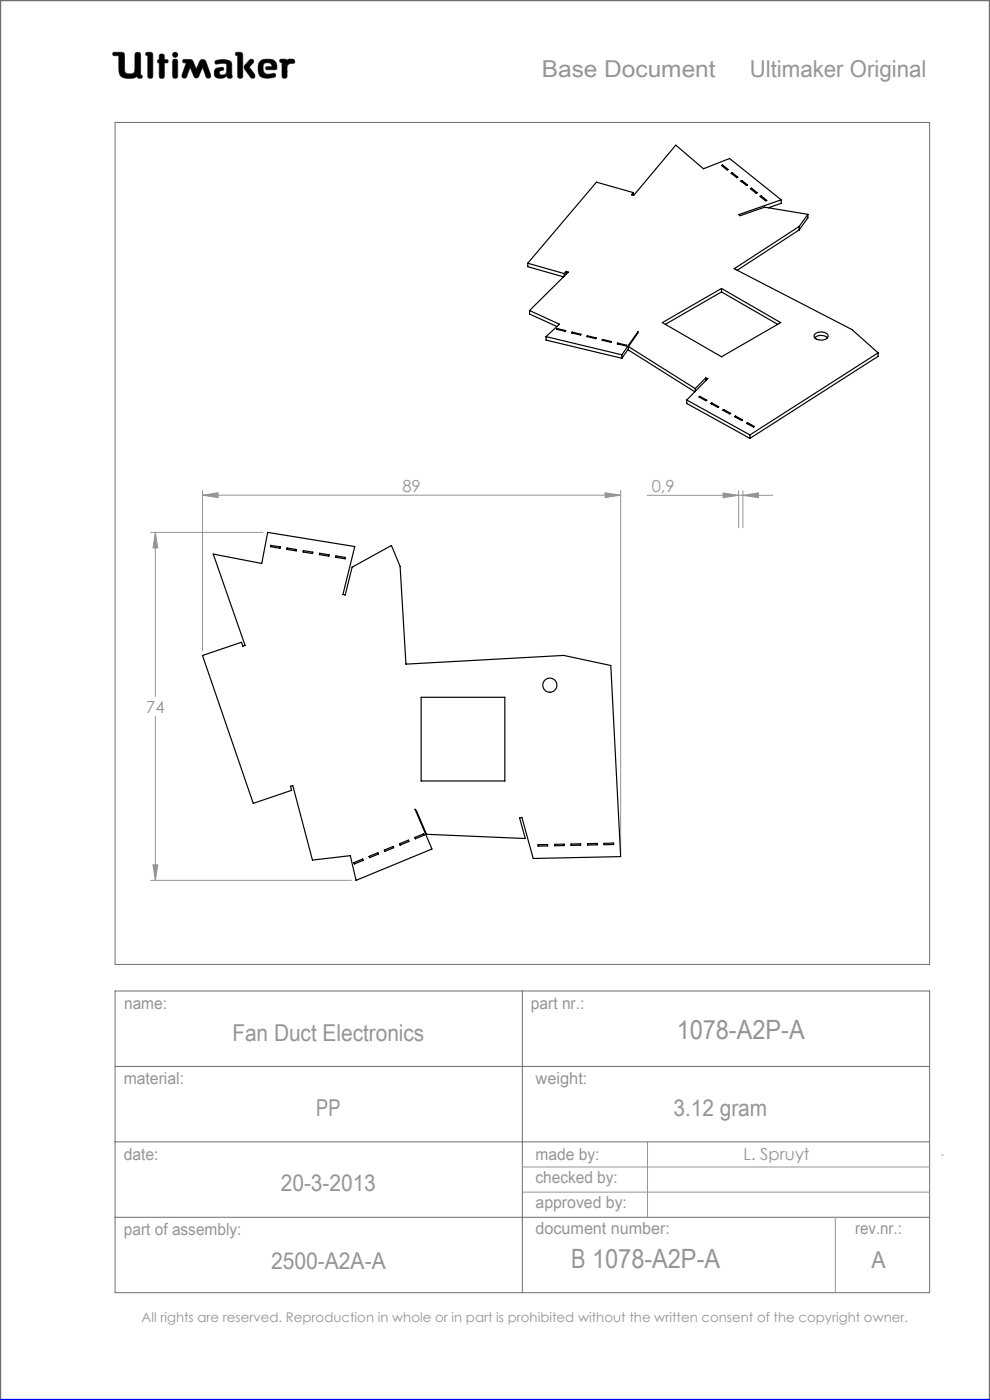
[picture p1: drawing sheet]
<svg xmlns="http://www.w3.org/2000/svg" width="210mm" height="297mm" viewBox="0 0 210 297" stroke-linecap="round" stroke-linejoin="round" font-family="sans-serif">
<g fill="none" stroke="#6f6f6f" stroke-width=".21">
<path d="M24 11.1h1.8l.5 .2 .2 4a1.62 1.62 0 0 0 2 0l.2-4a.65 .65 0 0 1 .7-.2 .65 .65 0 0 1 .4 .6v4.2l.3 .1-.1 .6a.65 .65 0 0 1-.9-.3 4 4 0 0 1-3 .2l-.6-.5-.2-.6-.1-3.6h-1.2l-.1-.3zM29.1 16.2v.1M31 11.1l1.2 .1 .2 .4v4.8a.59 .59 0 0 1-.7 .2 .59 .59 0 0 1-.4-.5v-4.3l-.4-.1zM33.8 13.4h.1M33.8 12.6h.1M33.8 12.6l-.3 .1-.1 .3 .1 .3 .3 .1M33.8 12.6v-1a.59 .59 0 0 1 .7-.1 .59 .59 0 0 1 .4 .5v.6l.6 .1a.4 .4 0 0 1 0 .6l-.6 .1-.1 3.1a.59 .59 0 0 1-.6 .1 .59 .59 0 0 1-.4-.5v-2.7M36.8 12.6h.7l.2 .5v3l-.2 .4-.3 .1-.4-.1-.2-.4v-3zM38.9 12.7l1.3-.1 .6 .2 .8 1.9 .9-2 .6-.1 .4 .1 1.2 3.2v.5l-.4 .2-.4-.1-.9-2.2-.9 2-.5 .3-.3-.2-1-2.1-.7 1.9-.3 .4-.5-.1-.2-.1v-.5l.9-2.6-.7-.1zM42.1 16.2h.1M45.7 12.9a3.6 3.6 0 0 1 3.3 .3l.2 .5v2.1a.53 .53 0 0 1-.2 .8l-.7-.1-.2-.4a1.97 1.97 0 0 1-2.5 .2 1.34 1.34 0 0 1 .4-1.8l1.3-.2 .1 .6a.74 .74 0 0 0-.9 .7 .95 .95 0 0 0 1.4 .1l.2-.6-.1-1.5a2.7 2.7 0 0 0-2 0l-.4-.2zM50.1 11.1l1.2 .1 .2 .4-.1 4.8a.59 .59 0 0 1-.6 .2 .59 .59 0 0 1-.4-.5v-4.3l-.4-.1z"/>
<path d="M52.9 12.8l.4-.2 .4 .1 .1 .4-.9 1.1 1.1 1.5 .1 .6-.2 .3h-.4a5.9 5.9 0 0 1-1.7-2.3l.2-.5zM56.6 14.8h.1M56.6 14.8l-.3-.3 .2-.3 1.2-.1-.2-.5a1.04 1.04 0 0 0-1.7 .5l.2 1.3 .8 .4M56.6 14.8h1.7l.4-.2a1.66 1.66 0 0 0-1.5-2l-1.7 .1a2.65 2.65 0 0 0-.3 3.5 3.5 3.5 0 0 0 3.2 .1l.1-.3-.2-.4-1.5 .2M56.8 15.8h.1M59.5 12.6h1.1l.3 .2a1.21 1.21 0 0 1 1.5-.1l.1 .6-1 .2-.6 .4-.1 2.5a.59 .59 0 0 1-.6 .2 .59 .59 0 0 1-.4-.5v-2.8l-.4-.2zM24.4 26h172.8v178.6h-172.8zM24.4 210.2h172.8v64h-172.8zM110.8 210.2v64M24.4 226.2h172.8M24.4 242.2h172.8M24.4 258.2h172.8"/>
<circle cx="37.2" cy="11.6" r=".56"/>
</g>
<path d="M0 297v-297h210v297" fill="none" stroke="#6f6f6f" stroke-width=".5"/>
<g fill="none" stroke="#959595" stroke-width=".21">
<path d="M32 112.9h23.8M33 112.9l.5 3.3h-1.1zM33 112.9v34.9M43 105l3.3-.5v1.1zM43 104v34.1M43 105h88.7M128.4 104.5l3.3 .5-3.3 .6zM131.7 104v76.7M137.3 105.1h26.6M153.4 104.6l3.3 .5-3.3 .5zM156.7 104.1v7.8M157.6 105.1l3.3-.5v1z"/>
<path d="M157.6 104.1v7.8M33 152v34.8M32 186.8h42.5M32.4 183.5h1.1l-.5 3.3zM110.8 247.6h86.4M110.8 252.9h86.4M137.4 242.2v16M177.2 258.2v16M199.7 245h.4"/>
</g>
<path d="M0 297h210" fill="none" stroke="#00f" stroke-width=".5"/>
<path d="M45.7 12.9l-.1 .4 .2 .3 1.7-.2 .6 .2-.1 1.8-.2 .4-.5 .1a.54 .54 0 0 1-.8-.5 .54 .54 0 0 1 .8-.5l.2-.1-.1-.4-.4-.1a1.31 1.31 0 0 0-1.5 .9 1.14 1.14 0 0 0 .3 1.2 1.14 1.14 0 0 0 1.2 .2l.8-.3a.23 .23 0 0 1 .3-.2 .23 .23 0 0 1 .2 .4 .58 .58 0 0 0 .8 .1 .58 .58 0 0 0 .1-.9v-2a1.32 1.32 0 0 0-1.7-1.1zM50 11.2v.5l.4 .1v4.5l.2 .3h.6l.3-.4v-4.7l-.4-.4zM53 12.7l-1.1 1.2-.1 .5 1.4 2.1 .6 .1 .3-.3v-.4l-1.2-1.7 .9-.9v-.4l-.3-.3zM55.1 13a2.66 2.66 0 0 0 .3 3.4l1.4 .2 1.3-.2 .4-.3-.2-.5-1.5 .2-.6-.2-.3-.4-.1-.9a.98 .98 0 0 1 .7-1 .98 .98 0 0 1 1.1 .5l.1 .3-1.2 .1-.1 .4 .2 .2h1.6a.49 .49 0 0 0 .5-.2 .49 .49 0 0 0 0-.6 1.57 1.57 0 0 0-2-1.4h-.9zM59.4 12.6v.5l.4 .2v3l.3 .3h.5l.3-.4v-2.3l.6-.4 .9-.1 .1-.6-.4-.3-.9 .1-.3 .2-.3-.2zM36.7 12.6l-.1 3.7 .2 .3h.6l.3-.4v-3.3l-.3-.3zM36.6 11.6a.56 .56 0 0 0 1.1 0 .56 .56 0 0 0-1.1 0zM33.9 11.6l-.1 1-.3 .2-.1 .3 .4 .3v3l.2 .2h.5l.3-.1 .1-.3v-2.8l.7-.1 .1-.4-.2-.2-.6-.1-.2-1.1zM31 11.2l-.1 .5 .4 .1 .1 4.5 .2 .3h.5l.3-.4v-4.7l-.4-.4zM38.8 12.7v.6h.7l-.9 2.7 .2 .5 .4 .1 .3-.2 .8-2.1 .9 2 .2 .2h.4l.3-.2 .9-2 .8 2.1 .5 .2 .4-.3v-.4l-1-2.8-.3-.4-.5-.1-.4 .2-.9 1.9-.9-2-.5-.1zM24 11.2l-.1 .3 .2 .3h1.1v2.7a1.73 1.73 0 0 0 2.1 2.1 2.42 2.42 0 0 0 1.8-.4l.3 .4h.6l.2-.3-.1-.3-.3-.1v-4.3l-.1-.3-.2-.2h-.6l-.3 .4v3.4a.89 .89 0 0 1-1.3 .8 .81 .81 0 0 1-.9-1.1l-.1-3.3-.5-.2z" fill-rule="evenodd" fill="#000"/>
<path d="M128.4 104.5l3.3 .5-3.3 .6zM43 105l3.3-.5v1.1zM33 112.9l.5 3.3h-1.1zM32.4 183.5h1.1l-.5 3.3zM157.6 105.1l3.3-.5v1zM153.4 104.6l3.3 .5-3.3 .5z" fill="#959595"/>
<g fill="none" stroke="#000" stroke-width=".25">
<path d="M153 35.1l.3-.1 1.2 1-.3 .1zM153.3 35v.3M155.1 36.8l.2-.1 1.2 .9-.2 .1zM155.3 36.7v.2M157.1 38.4l.3-.1 1.2 .9-.3 .1zM157.4 38.3v.3M159.4 39.9v.3M111.9 55.8l7.8 2.2M111.9 55.8v.8l7.6 2.1M119.7 58v.6M120.1 57.6l.4 .1-8.2 8.2M120.1 57.6l-.4 .4"/>
<path d="M120.1 57.6v.6M134.4 40.9l-7.9-2.3-14.6 17.2M134.4 40.9l-.4 .4 .4 .2 8.9-10.7 5.9 5 5.6-2.2 10.9 8.8M134.4 40.9v.5M159.2 40l.2-.1 1.2 1-.2 .1zM161.2 41.7l.3-.1 1.2 .9-.3 .1zM161.5 41.6v.3M165.7 42.4l-9 3.1 .3 .3 5.2-1.8 9.2 1.5M165.7 42.4v.7l-2.7 1M169.5 48l-13.8 9 25 12.9 5.6 5M169.5 48v.8M169.5 48.8l-13.1 8.5"/>
<path d="M171.4 45.5l-1.9 2.5M171.4 45.5v.7l-1.9 2.6M112.3 65.9l6.4 2.9-2.9 2.6M112.3 65.9v.7l5.8 2.7M115.8 71.4l16.1 3.9M115.8 71.4v.7l16.1 3.9M118.1 69.7l1.9 .4-.1 .2-1.9-.5zM118.1 69.7v.2M121.4 70.5l1.8 .4-.1 .2-1.9-.5zM121.4 70.5v.1M124.6 71.2l1.9 .5-.1 .1-1.9-.4zM124.6 71.2v.2"/>
<path d="M127.8 72l1.9 .5-.1 .1-1.9-.4zM127.8 72v.2M131.1 72.8l1.8 .4-.1 .2-1.9-.5zM131.1 72.8v.2M131.9 75.3v.7M133.3 73.5l14.2 8.9M133.3 73.5l2-2.9v-.2l-3.4 4.9M133.3 73.5v.8l14.1 8.8M133.3 74l-1.4 2M140.5 68.4l12.5-7.2 12.6 7.2-12.6 7.3zM153 61.2v.7M153 61.9l12 6.9"/>
<path d="M153 61.9l-11.9 6.9M172.8 71.7a2.1 2.1 0 0 1 2.7 0M172.9 70.8a1.99 1.99 0 0 1 2.7 .3 1.21 1.21 0 0 1-1.6 1.1l-1.1-.5-.2-.3zM186.3 74.9l-27.2 17.4M186.3 74.9v.7l-27.2 17.4M145.7 84.9l13.4 7.4M145.7 84.9v.7l13.4 7.4M147.5 82.4v.6M148.3 84.2l.2-.1 1.4 .8-.2 .1zM148.5 84.1v.2M149.7 80.2l.4 .1-4.4 4.6M149.7 80.2l-2.2 2.2"/>
<path d="M149.7 80.2v.6M150.8 85.6l.2-.1 1.5 .8-.2 .1zM151 85.5v.2M153.3 87l.2-.1 1.5 .8-.2 .1zM153.5 86.9v.2M155.8 88.4l.3-.1 1.4 .8-.2 .1zM156.1 88.3v.2M158.4 89.8l.2-.1 1.4 .8-.2 .1zM158.6 89.7v.2M159.1 92.3v.7M45.2 117.5l10.3 2 1.3-6.6 18.5 3-2.6 10.2 .5 .1 1.5-5.9 8.3-4.6 1.9 4.5 1.2 20.7 33.5-1.9 10 2.2 2.1 40.5-18.6 .4-2.4-8.7-.5 .1 1.2 4.4-20.9-.9-2.1-5-.4-.3 3.6 8.4-16.1 6.7-1.2-5.3-8 1-4.2-15.8-.5 .1 .3 .9-8.2 2.7-10.7-31.3 8.2-2.9 .3 .9 .5-.2zM57.4 115.7l2 .3v.3l-2-.3z"/>
<path d="M60.9 116.2l2 .4-.1 .3-2-.4zM64.3 116.8l2 .3v.3l-2-.3zM67.8 117.4l2 .3v.3l-2.1-.3zM71.3 117.9l2 .4-.1 .3-2-.4zM89.3 147.9h17.8v17.8h-17.8zM84.7 179l1.9-.8 .1 .3-1.8 .8zM88 177.7l1.9-.8 .1 .3-1.9 .7zM114.1 179.2h2.1v.3h-2.1zM117.6 179.1h2.1v.3h-2.1zM121.1 179h2.1v.3h-2.1zM124.6 179l2.1-.1v.3l-2.1 .1zM128.1 178.9h2.1v.3h-2.1z"/>
<path d="M75 183l1.9-.8 .1 .3-1.8 .8zM78.3 181.7l1.9-.8 .1 .3-1.9 .8zM81.5 180.3l1.9-.7 .1 .2-1.9 .8z"/>
<circle cx="116.6" cy="145.4" r="1.5"/>
</g>
<g font-size="5.6" fill="#959595">
<text x="143.5" y="220.3">1078-A2P-A</text>
<text x="121.1" y="269.1">B 1078-A2P-A</text>
</g>
<g font-size="4.9" fill="#959595">
<text x="114.9" y="16.3">Base Document</text>
<text x="159" y="16.3">Ultimaker Original</text>
<text x="49.3" y="220.9">Fan Duct Electronics</text>
<text x="67.1" y="236.7">PP</text>
<text x="142.8" y="236.7">3.12 gram</text>
<text x="59.6" y="252.7">20-3-2013</text>
<text x="57.5" y="269.3">2500-A2A-A</text>
<text x="184.9" y="269.1">A</text>
</g>
<g font-size="3.5" fill="#959595">
<text x="85.4" y="104.3">89</text>
<text x="138.2" y="104.3">0,9</text>
<text x="31" y="151.2">74</text>
<text x="26.3" y="214.1">name:</text>
<text x="112.6" y="214">part nr.:</text>
<text x="26.2" y="229.9">material:</text>
<text x="113.6" y="229.9">weight:</text>
<text x="26.3" y="246">date:</text>
<text x="113.6" y="246">made by:</text>
<text x="113.6" y="251.1">checked by:</text>
<text x="157.7" y="246.2">L. Spruyt</text>
<text x="113.6" y="256.3">approved by:</text>
<text x="26.3" y="262">part of assembly:</text>
<text x="113.6" y="261.8">document number:</text>
<text x="181.4" y="261.9">rev.nr.:</text>
</g>
<text font-size="2.8" fill="#959595" x="30" y="280.4">All rights are reserved. Reproduction in whole or in part is prohibited without the written consent of the copyright owner.</text>
</svg>
